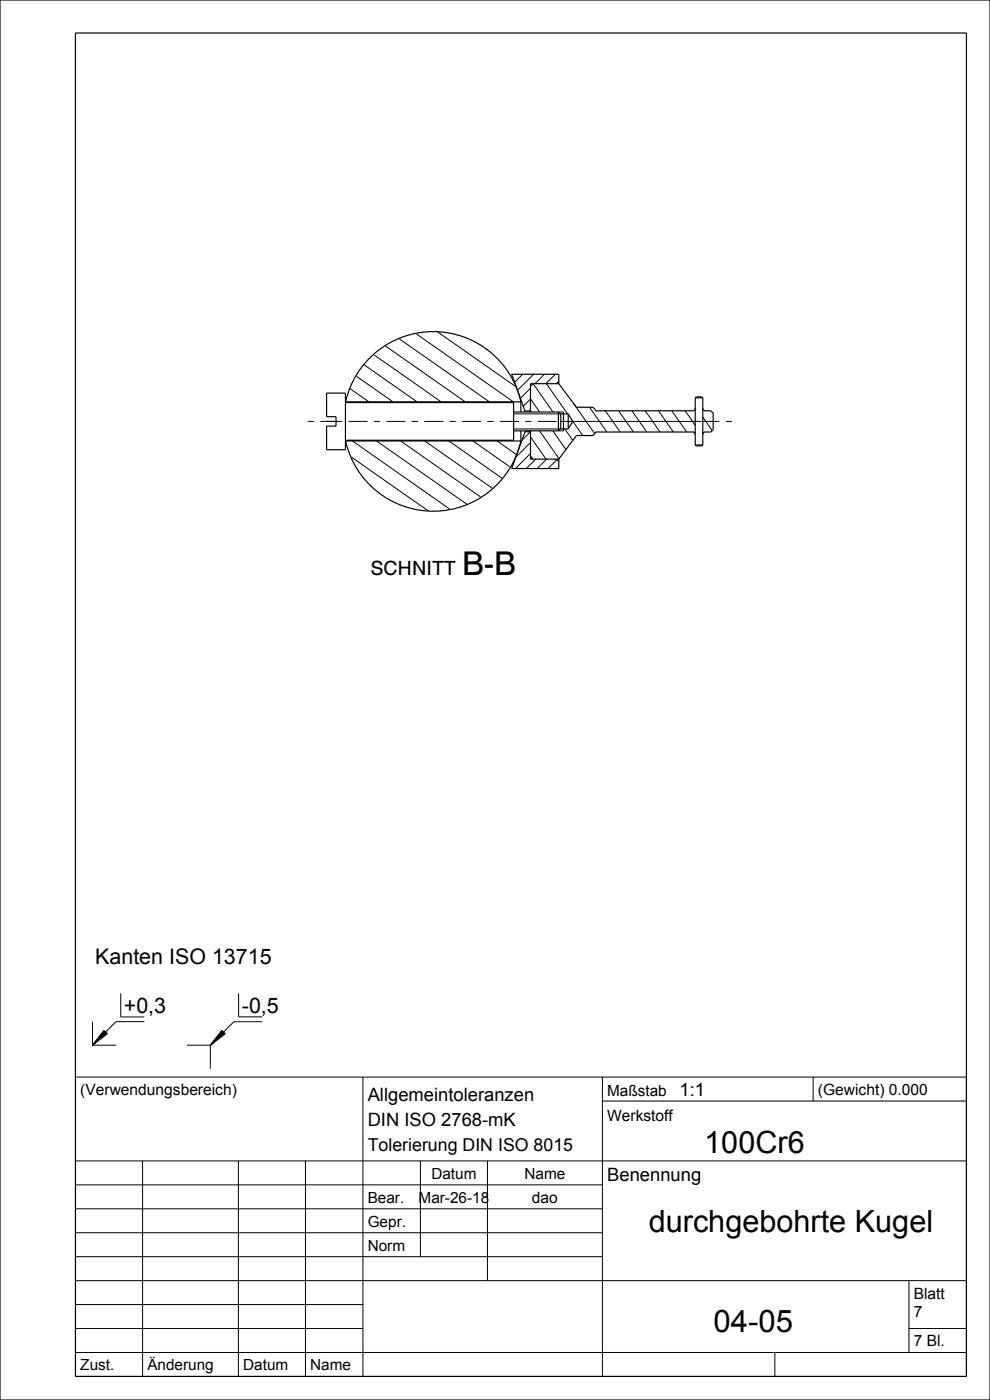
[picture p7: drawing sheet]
<svg xmlns="http://www.w3.org/2000/svg" width="210mm" height="297mm" viewBox="0 0 210 297" stroke-linecap="round" stroke-linejoin="round" font-family="sans-serif">
<g fill="none" stroke="#000" stroke-width=".21">
<path d="M75.6 79.8l7.8 5.4M77.2 77.4l11.3 7.8M79.3 75.3l14.3 9.9M81.8 73.4l16.9 11.8M84.7 71.9l19.1 13.3M88.4 70.9l20.5 14.3M92.8 70.4l16.5 11.6M103.1 74l.3 .2M108.6 79.4h-.1M110.9 79.4l-1.7 1.7M113.2 79.4l-3.4 3.4M115.5 79.4l-2 2"/>
<path d="M117.8 79.4l-2 2M74.2 82.4l4 2.8M74.5 97l16.4 11.4M74.8 93.5l20.5 14.5M79.9 93.5l19.1 13.5M85 93.5l16.9 11.9M90.1 93.5l14.3 10.1M95.2 93.5l11.3 8M100.3 93.5l7.8 5.5M105.4 93.5l4.2 2.9M108.9 91h9.9M108.9 87.8h9.9"/>
<path d="M111 86.2l1.5-1.5 2 2.7M112.5 91.6l-1.8 1.8M112.5 82.4l-2.1 2.1M112.5 87l-.2 .2M112.5 96.7l.4 .6M112.5 92.7l3.3 4.7M112.5 93.9l-3.1 3.1M112.5 96.2l-3.2 3.2M113.1 81.4l4.2 6M113.6 97.4l-2 2M114.4 91.4l4.2 5.9M115.9 81.4l4.5 6.4"/>
<path d="M115.9 97.4l-2 2M117.3 91.4l2.7 4M118.1 97.5l-1.8 1.9M118.4 91.4h1.1M118.4 87.4h1.1M119.8 91l1.7 2.4M121.4 89.2l2.2 3.2M121.6 85.5l4.6 6.5M125.1 86.4l3.6 5.2M128.4 87.1l3.1 4.5M131.2 87.1l3.2 4.5M134 87.1l3.2 4.5"/>
<path d="M136.9 87.1l3.1 4.5M139.7 87.1l3.1 4.5M142.5 87.1l3.2 4.5M145.3 87.1l2.2 3.1M149.1 88.5l2 2.8M19.6 216.7v5M22 218.6l.8 .7-3.2 2.4zM22.2 218.7l-2.6 3M22.3 218.8l-2.7 2.9M22.4 218.9l-2.8 2.8M22.5 219l-2.9 2.7M22.6 219.1l-3 2.6"/>
<path d="M22.7 219.2l-3.1 2.5M25.6 210.7v5h5M30.6 216.7h-6l-2.2 2.2M47.1 218.6l.7 .7-3.2 2.4zM47.2 218.7l-2.6 3M47.3 218.8l-2.7 2.9M47.4 218.9l-2.8 2.8M47.5 219l-2.9 2.7M47.6 219.1l-3 2.6M47.7 219.2l-3.1 2.5M50.6 210.8v4.9h5M55.6 216.8h-6l-2.2 2.1"/>
<path d="M16 228.5h189v63.5h-189zM19.6 221.7h5M39.7 221.7h4.9M44.6 221.7v5M77 228.5v63.5M127.8 233.6h77.2M127.8 228.5v63.5M172.5 228.5v5.1M16 246.3h189M16 251.4h111.8M16 256.4h111.8M30.2 246.3v45.7"/>
<path d="M50.6 246.3v45.7M64.8 246.3v45.7M89.2 246.3v20.3M103.4 246.3v25.4M16 261.5h111.8M16 266.6h111.8M16 271.7h189M16 276.8h61M192.8 271.7v15.2M16 281.8h61M16 286.9h189M164.4 286.9v5.1"/>
<path d="M192.8 281.8h12.2"/>
</g>
<g fill="none" stroke="#000" stroke-width=".25">
<path d="M0 0h210v297h-210zM16 7h189v285h-189zM78.8 75.6a19 19 0 0 1 31.7 9.6h-37.2a19 19 0 0 1 5.5-9.6zM69.3 83.4h4v12h-4v-5h2v-2h-2zM73.3 85.4h35.6v8h-35.6M73.3 93.5h37.2a19 19 0 0 1-18.6 14.9 19 19 0 0 1-18.6-14.9zM108.9 91.4h9.5M108.9 87.4h9.5M110.5 85.2v2.2M110.5 91.4v2.1M111.4 91.6l-2.9 7.8h10v-2M111.4 91.6h1.1"/>
<path d="M111.4 87.2v.2M111.4 91.4v.2M111.4 87.2h1.1M112.5 91.4v6h6l3.8-5h3.5l.5-.5v-.3h21l.2 .5M112.5 96.9l.5 .5M112.5 87.3l.1 .1M112.6 91.4l-.1 .1M113 81.4l-.5 .5M118 97.4l.5 .5M118.4 87.4v4M118.4 87.4l.5 .5M118.5 80.9l-.5 .5"/>
<path d="M118.5 81.4h-6v6M118.5 81.4l3.8 5h3.5l.5 .5v.2h21l.2-.4M118.5 81.4v-2h-10l2.9 7.8M118.8 91h1.7M118.8 87.8h1.7M118.9 87.8v3.2M118.9 90.9l-.5 .5M119.5 87.4v4M120.5 87.8v3.2M120.5 87.8l1 1.6-1 1.6M147.5 94.4l.2 .2h1.2l.2-.2M147.5 94.4h1.6"/>
<path d="M147.5 84.4h1.6M147.5 84.4l.2-.2h1.2l.2 .2M147.5 84.4v10M149.1 86.7l.2 .4h1.5l.5 .5v3.5l-.5 .5h-1.5l-.2 .5M149.1 84.4v10"/>
</g>
<!-- layer: 02___PRT_ALL_AXES -->
<path d="M69.3 89.4h2M118.9 89.4h28.6M149.1 89.4h2.2" fill="none" stroke="#000" stroke-width=".21"/>
<path d="M69.3 89.4h-4M71.3 89.4h47.6M147.5 89.4h1.6M151.3 89.4h4" fill="none" stroke="#000" stroke-width=".21" stroke-dasharray="1.3 1.3 4 1.3" stroke-linecap="butt"/>
<!-- layer: COPY_GEOMS -->
<path d="M69.3 89.4h2" fill="none" stroke="#000" stroke-width=".21"/>
<text font-size="6.9" x="97.9" y="122.1">B-B</text>
<text font-size="6.6" x="151.4" y="282.5">04-05</text>
<g font-size="6.5">
<text x="149.4" y="244.6">100Cr6</text>
<text x="137.6" y="261.4">durchgebohrte Kugel</text>
</g>
<g font-size="4.5">
<text x="20.2" y="204.6">Kanten ISO 13715</text>
<text x="26.3" y="214.9">+0,3</text>
<text x="51.3" y="214.9">-0,5</text>
</g>
<text font-size="4.2" x="78.6" y="122.1">SCHNITT</text>
<g font-size="3.9">
<text x="78" y="233.6">Allgemeintoleranzen</text>
<text x="144.2" y="232.5">1:1</text>
<text x="78" y="239">DIN ISO 2768-mK</text>
<text x="128.8" y="250.6">Benennung</text>
</g>
<text font-size="3.8" x="78" y="244.2">Tolerierung DIN ISO 8015</text>
<g font-size="3.3">
<text x="17" y="232.3">(Verwendungsbereich)</text>
<text x="128.8" y="232.5">Maßstab</text>
<text x="173.5" y="232.3">(Gewicht) 0.000</text>
<text x="128.8" y="237.8">Werkstoff</text>
<text x="91.5" y="250.1">Datum</text>
<text x="111.3" y="250.1">Name</text>
<text x="78" y="255.1">Bear.</text>
<text x="88.8" y="255.1">Mar-26-18</text>
<text x="112.8" y="255.2">dao</text>
<text x="78" y="260.2">Gepr.</text>
<text x="78" y="265.3">Norm</text>
<text x="193.8" y="275.5">Blatt</text>
<text x="193.8" y="279.3">7</text>
<text x="193.8" y="285.7">7 Bl.</text>
<text x="17" y="290.7">Zust.</text>
<text x="31.3" y="290.7">Änderung</text>
<text x="51.6" y="290.7">Datum</text>
<text x="65.8" y="290.7">Name</text>
</g>
</svg>
